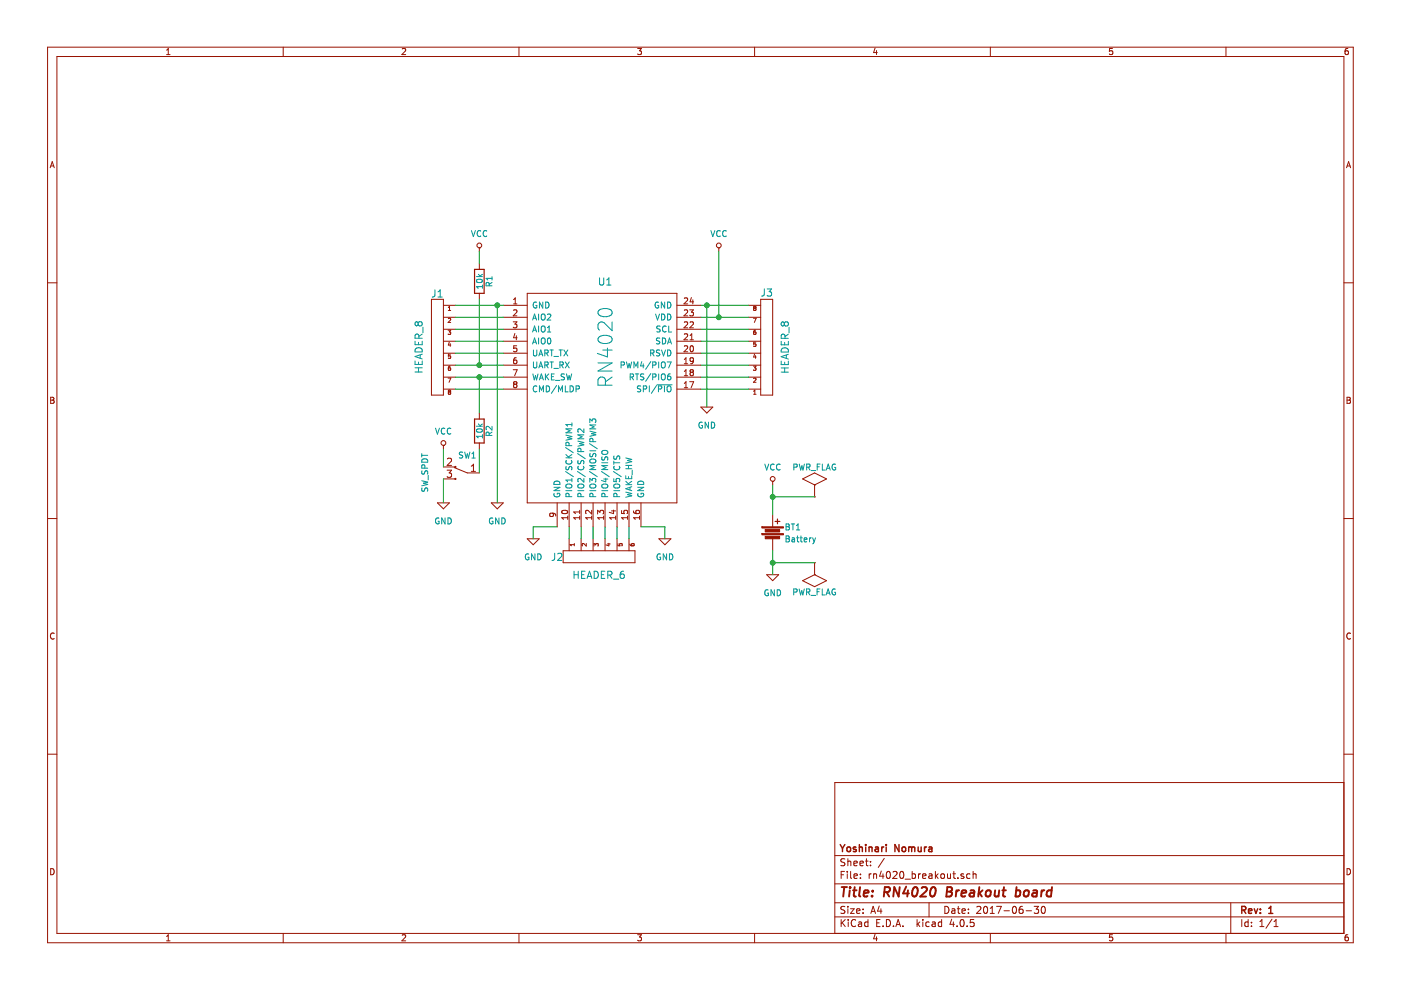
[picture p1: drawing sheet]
EESchema Schematic File Version 2
LIBS:rn4020_breakout-rescue
LIBS:power
LIBS:device
LIBS:transistors
LIBS:conn
LIBS:linear
LIBS:regul
LIBS:74xx
LIBS:cmos4000
LIBS:adc-dac
LIBS:memory
LIBS:xilinx
LIBS:microcontrollers
LIBS:dsp
LIBS:microchip
LIBS:analog_switches
LIBS:motorola
LIBS:texas
LIBS:intel
LIBS:audio
LIBS:interface
LIBS:digital-audio
LIBS:philips
LIBS:display
LIBS:cypress
LIBS:siliconi
LIBS:opto
LIBS:atmel
LIBS:contrib
LIBS:valves
LIBS:rn4020_plain
LIBS:rn4020
LIBS:w_vacuum
LIBS:w_transistor
LIBS:w_rtx
LIBS:w_relay
LIBS:w_opto
LIBS:w_microcontrollers
LIBS:w_memory
LIBS:w_logic
LIBS:w_device
LIBS:w_connectors
LIBS:w_analog
LIBS:nosuz
LIBS:rn4020_breakout-cache
EELAYER 25 0
EELAYER END
$Descr A4 11693 8268
encoding utf-8
Sheet 1 1
Title "RN4020 Breakout board"
Date "2017-06-30"
Rev "1"
Comp "Yoshinari Nomura"
Comment1 ""
Comment2 ""
Comment3 ""
Comment4 ""
$EndDescr
$Comp
L Battery-RESCUE-rn4020_breakout BT1
U 1 1
P 6450 4450
F 0 "BT1" H 6550 4500 50  0000 L CNN
F 1 "Battery" H 6550 4400 50  0000 L CNN
F 2 "kicad_libs:BC-2001" V 6450 4490 50  0001 C CNN
F 3 "" V 6450 4490 50  0000 C CNN
	1    6450 4450
	1    0    0    -1  
$EndComp
$Comp
L VCC #PWR01
U 1 1
P 6450 4050
F 0 "#PWR01" H 6450 3900 50  0001 C CNN
F 1 "VCC" H 6450 4200 50  0000 C CNN
F 2 "" H 6450 4050 50  0000 C CNN
F 3 "" H 6450 4050 50  0000 C CNN
	1    6450 4050
	1    0    0    -1  
$EndComp
$Comp
L GND #PWR02
U 1 1
P 6450 4800
F 0 "#PWR02" H 6450 4550 50  0001 C CNN
F 1 "GND" H 6450 4650 50  0000 C CNN
F 2 "" H 6450 4800 50  0000 C CNN
F 3 "" H 6450 4800 50  0000 C CNN
	1    6450 4800
	1    0    0    -1  
$EndComp
$Comp
L PWR_FLAG #FLG03
U 1 1
P 6800 4150
F 0 "#FLG03" H 6800 4245 50  0001 C CNN
F 1 "PWR_FLAG" H 6800 4400 50  0000 C CNN
F 2 "" H 6800 4150 50  0000 C CNN
F 3 "" H 6800 4150 50  0000 C CNN
	1    6800 4150
	1    0    0    -1  
$EndComp
$Comp
L PWR_FLAG #FLG04
U 1 1
P 6800 4700
F 0 "#FLG04" H 6800 4795 50  0001 C CNN
F 1 "PWR_FLAG" H 6800 4950 50  0000 C CNN
F 2 "" H 6800 4700 50  0000 C CNN
F 3 "" H 6800 4700 50  0000 C CNN
	1    6800 4700
	-1   0    0    1   
$EndComp
$Comp
L VCC #PWR05
U 1 1
P 6000 2100
F 0 "#PWR05" H 6000 1950 50  0001 C CNN
F 1 "VCC" H 6000 2250 50  0000 C CNN
F 2 "" H 6000 2100 50  0000 C CNN
F 3 "" H 6000 2100 50  0000 C CNN
	1    6000 2100
	1    0    0    -1  
$EndComp
$Comp
L RN4020 U1
U 1 1
P 5000 3350
F 0 "U1" H 5050 4350 60  0000 C CNN
F 1 "RN4020" V 5050 3800 118 0000 C CNN
F 2 "nosuz:RN4020" V 4900 3800 60  0001 C CNN
F 3 "" H 4750 3100 60  0000 C CNN
	1    5000 3350
	1    0    0    -1  
$EndComp
$Comp
L HEADER_8 J3
U 1 1
P 6350 2900
F 0 "J3" H 6400 2450 60  0000 C CNN
F 1 "HEADER_8" V 6550 2900 60  0000 C CNN
F 2 "w_pin_strip:pin_socket_8" H 6350 2900 60  0001 C CNN
F 3 "" H 6350 2900 60  0000 C CNN
	1    6350 2900
	1    0    0    1   
$EndComp
$Comp
L HEADER_8 J1
U 1 1
P 3700 2900
F 0 "J1" H 3750 3350 60  0000 C CNN
F 1 "HEADER_8" V 3900 2900 60  0000 C CNN
F 2 "w_pin_strip:pin_socket_8" H 3700 2900 60  0001 C CNN
F 3 "" H 3700 2900 60  0000 C CNN
	1    3700 2900
	-1   0    0    -1  
$EndComp
$Comp
L HEADER_6 J2
U 1 1
P 5000 4600
F 0 "J2" V 5050 4950 60  0000 C CNN
F 1 "HEADER_6" V 5200 4600 60  0000 C CNN
F 2 "w_pin_strip:pin_socket_6" H 5000 4600 60  0001 C CNN
F 3 "" H 5000 4600 60  0000 C CNN
	1    5000 4600
	0    -1   1    0   
$EndComp
$Comp
L R R1
U 1 1
P 4000 2350
F 0 "R1" V 4080 2350 50  0000 C CNN
F 1 "10k" V 4000 2350 50  0000 C CNN
F 2 "Resistors_ThroughHole:Resistor_Horizontal_RM10mm" V 3930 2350 50  0001 C CNN
F 3 "" H 4000 2350 50  0000 C CNN
	1    4000 2350
	1    0    0    -1  
$EndComp
$Comp
L R R2
U 1 1
P 4000 3600
F 0 "R2" V 4080 3600 50  0000 C CNN
F 1 "10k" V 4000 3600 50  0000 C CNN
F 2 "Resistors_ThroughHole:Resistor_Horizontal_RM10mm" V 3930 3600 50  0001 C CNN
F 3 "" H 4000 3600 50  0000 C CNN
	1    4000 3600
	1    0    0    -1  
$EndComp
$Comp
L SW_SPDT SW1
U 1 1
P 3850 3950
F 0 "SW1" H 3800 4100 50  0000 C CNN
F 1 "SW_SPDT" V 4150 3950 50  0000 C CNN
F 2 "kicad_libs:SW_Micro_SPDT" H 3850 3950 60  0001 C CNN
F 3 "" H 3850 3950 60  0000 C CNN
	1    3850 3950
	-1   0    0    -1  
$EndComp
$Comp
L GND #PWR06
U 1 1
P 3700 4200
F 0 "#PWR06" H 3700 3950 50  0001 C CNN
F 1 "GND" H 3700 4050 50  0000 C CNN
F 2 "" H 3700 4200 50  0000 C CNN
F 3 "" H 3700 4200 50  0000 C CNN
	1    3700 4200
	1    0    0    -1  
$EndComp
$Comp
L VCC #PWR07
U 1 1
P 4000 2100
F 0 "#PWR07" H 4000 1950 50  0001 C CNN
F 1 "VCC" H 4000 2250 50  0000 C CNN
F 2 "" H 4000 2100 50  0000 C CNN
F 3 "" H 4000 2100 50  0000 C CNN
	1    4000 2100
	1    0    0    -1  
$EndComp
$Comp
L VCC #PWR08
U 1 1
P 3700 3750
F 0 "#PWR08" H 3700 3600 50  0001 C CNN
F 1 "VCC" H 3700 3900 50  0000 C CNN
F 2 "" H 3700 3750 50  0000 C CNN
F 3 "" H 3700 3750 50  0000 C CNN
	1    3700 3750
	1    0    0    -1  
$EndComp
$Comp
L GND #PWR09
U 1 1
P 5550 4500
F 0 "#PWR09" H 5550 4250 50  0001 C CNN
F 1 "GND" H 5550 4350 50  0000 C CNN
F 2 "" H 5550 4500 50  0000 C CNN
F 3 "" H 5550 4500 50  0000 C CNN
	1    5550 4500
	1    0    0    -1  
$EndComp
$Comp
L GND #PWR010
U 1 1
P 4450 4500
F 0 "#PWR010" H 4450 4250 50  0001 C CNN
F 1 "GND" H 4450 4350 50  0000 C CNN
F 2 "" H 4450 4500 50  0000 C CNN
F 3 "" H 4450 4500 50  0000 C CNN
	1    4450 4500
	1    0    0    -1  
$EndComp
$Comp
L GND #PWR011
U 1 1
P 5900 3400
F 0 "#PWR011" H 5900 3150 50  0001 C CNN
F 1 "GND" H 5900 3250 50  0000 C CNN
F 2 "" H 5900 3400 50  0000 C CNN
F 3 "" H 5900 3400 50  0000 C CNN
	1    5900 3400
	1    0    0    -1  
$EndComp
Wire Wire Line
	6450 4050 6450 4300
Wire Wire Line
	6450 4600 6450 4800
Wire Wire Line
	6800 4700 6450 4700
Connection ~ 6450 4700
Wire Wire Line
	6800 4150 6450 4150
Connection ~ 6450 4150
Wire Wire Line
	4000 2500 4000 3050
Wire Wire Line
	3800 3050 4200 3050
Wire Wire Line
	4000 2100 4000 2200
Wire Wire Line
	3700 3750 3700 3900
Wire Wire Line
	3800 3150 4200 3150
Wire Wire Line
	5850 2550 6250 2550
Wire Wire Line
	5850 2650 6250 2650
Wire Wire Line
	5850 2750 6250 2750
Wire Wire Line
	5850 2850 6250 2850
Wire Wire Line
	5850 2950 6250 2950
Wire Wire Line
	5850 3050 6250 3050
Wire Wire Line
	5850 3150 6250 3150
Wire Wire Line
	5850 3250 6250 3250
Wire Wire Line
	3800 2550 4200 2550
Wire Wire Line
	3800 2650 4200 2650
Wire Wire Line
	3800 2750 4200 2750
Wire Wire Line
	3800 2850 4200 2850
Wire Wire Line
	3800 2950 4200 2950
Wire Wire Line
	3800 3250 4200 3250
Wire Wire Line
	4750 4400 4750 4500
Wire Wire Line
	4850 4400 4850 4500
Wire Wire Line
	4950 4400 4950 4500
Wire Wire Line
	5050 4400 5050 4500
Wire Wire Line
	5150 4400 5150 4500
Wire Wire Line
	5250 4400 5250 4500
Connection ~ 4000 3050
Wire Wire Line
	6000 2100 6000 2650
Connection ~ 6000 2650
Wire Wire Line
	4650 4400 4450 4400
Wire Wire Line
	4450 4400 4450 4500
Wire Wire Line
	5900 2550 5900 3400
Connection ~ 5900 2550
Wire Wire Line
	5350 4400 5550 4400
Wire Wire Line
	5550 4400 5550 4500
Wire Wire Line
	4000 3750 4000 3950
Wire Wire Line
	3700 4000 3700 4200
Wire Wire Line
	4000 3450 4000 3150
Connection ~ 4000 3150
$Comp
L GND #PWR012
U 1 1
P 4150 4200
F 0 "#PWR012" H 4150 3950 50  0001 C CNN
F 1 "GND" H 4150 4050 50  0000 C CNN
F 2 "" H 4150 4200 50  0000 C CNN
F 3 "" H 4150 4200 50  0000 C CNN
	1    4150 4200
	1    0    0    -1  
$EndComp
Wire Wire Line
	4150 4200 4150 2550
Connection ~ 4150 2550
$EndSCHEMATC
